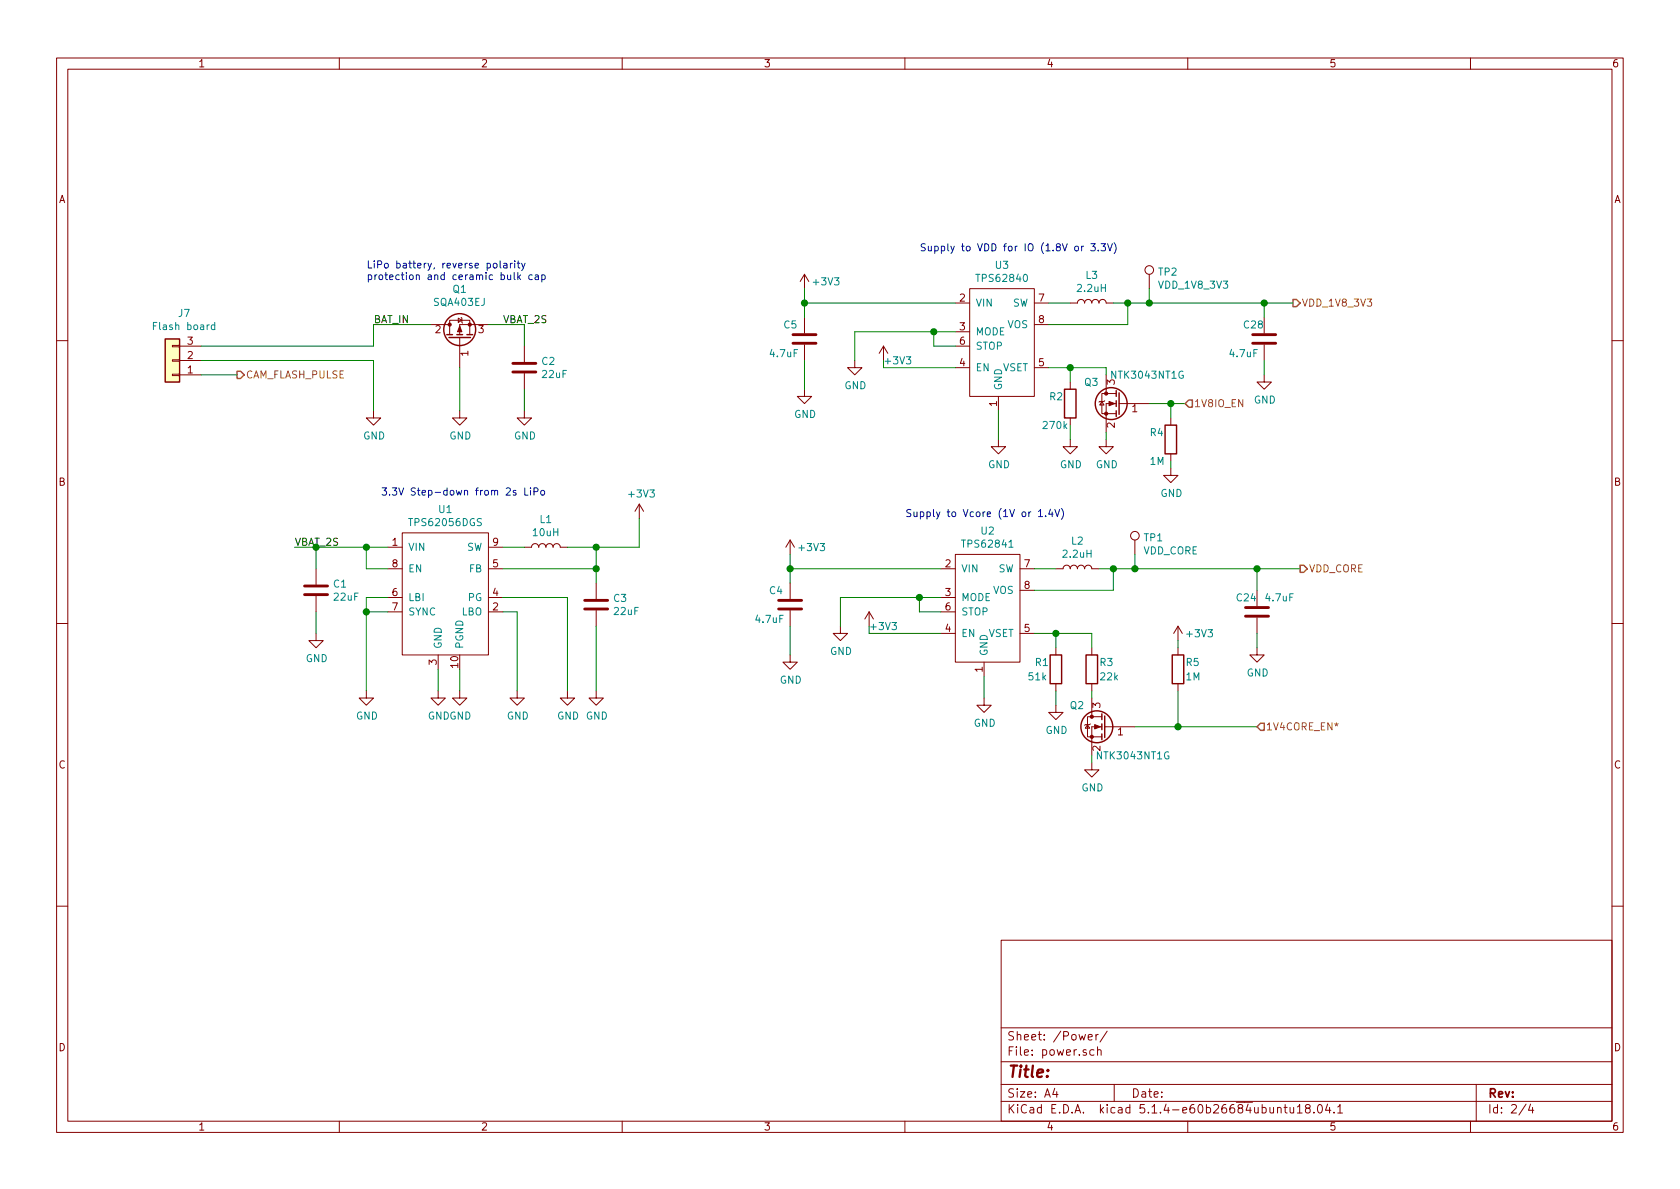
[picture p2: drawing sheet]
EESchema Schematic File Version 4
LIBS:SenseCam_rev1-cache
EELAYER 30 0
EELAYER END
$Descr A4 11693 8268
encoding utf-8
Sheet 2 4
Title ""
Date ""
Rev ""
Comp ""
Comment1 ""
Comment2 ""
Comment3 ""
Comment4 ""
$EndDescr
$Comp
L sense:TPS62840 U?
U 1 1
P 7000 2350
AR Path="/5D709275" Ref="U?"  Part="1" 
AR Path="/5D6F84AA/5D709275" Ref="U3"  Part="1" 
F 0 "U3" H 6975 2865 50  0000 C CNN
F 1 "TPS62840" H 6975 2774 50  0000 C CNN
F 2 "sense_fp:WSON-8-TPS62840" H 6900 2400 50  0001 C CNN
F 3 "http://www.ti.com/lit/ds/symlink/tps62840.pdf" H 6900 2400 50  0001 C CNN
	1    7000 2350
	1    0    0    -1  
$EndComp
$Comp
L sense:TPS62841 U?
U 1 1
P 6900 4200
AR Path="/5D70927B" Ref="U?"  Part="1" 
AR Path="/5D6F84AA/5D70927B" Ref="U2"  Part="1" 
F 0 "U2" H 6875 4715 50  0000 C CNN
F 1 "TPS62841" H 6875 4624 50  0000 C CNN
F 2 "sense_fp:WSON-8-TPS62840" H 6800 4250 50  0001 C CNN
F 3 "http://www.ti.com/lit/ds/symlink/tps62840.pdf" H 6800 4250 50  0001 C CNN
	1    6900 4200
	1    0    0    -1  
$EndComp
Text Notes 6300 3600 0    50   ~ 0
Supply to Vcore (1V or 1.4V)
Text Notes 6400 1750 0    50   ~ 0
Supply to VDD for IO (1.8V or 3.3V)
Text Notes 2650 3450 0    50   ~ 0
3.3V Step-down from 2s LiPo
$Comp
L sense:TPS62056DGS U?
U 1 1
P 2950 3950
AR Path="/5D70928A" Ref="U?"  Part="1" 
AR Path="/5D6F84AA/5D70928A" Ref="U1"  Part="1" 
F 0 "U1" H 3100 4365 50  0000 C CNN
F 1 "TPS62056DGS" H 3100 4274 50  0000 C CNN
F 2 "sense_fp:VSSOP-10_3x3mm_P0.5mm" H 2950 4050 50  0001 C CNN
F 3 "" H 2950 4050 50  0001 C CNN
	1    2950 3950
	1    0    0    -1  
$EndComp
$Comp
L sense:Q_PMOS_GDS Q?
U 1 1
P 3200 2350
AR Path="/5D709290" Ref="Q?"  Part="1" 
AR Path="/5D6F84AA/5D709290" Ref="Q1"  Part="1" 
F 0 "Q1" V 3543 2350 50  0000 C CNN
F 1 "SQA403EJ" V 3452 2350 50  0000 C CNN
F 2 "sense_fp:SQA403EJ-SC70-6" H 3400 2450 50  0001 C CNN
F 3 "~" H 3200 2350 50  0001 C CNN
	1    3200 2350
	0    -1   -1   0   
$EndComp
Wire Wire Line
	2600 2250 3000 2250
$Comp
L sense:GND #PWR?
U 1 1
P 2600 2850
AR Path="/5D709299" Ref="#PWR?"  Part="1" 
AR Path="/5D6F84AA/5D709299" Ref="#PWR03"  Part="1" 
F 0 "#PWR03" H 2600 2600 50  0001 C CNN
F 1 "GND" H 2605 2677 50  0000 C CNN
F 2 "" H 2600 2850 50  0001 C CNN
F 3 "" H 2600 2850 50  0001 C CNN
	1    2600 2850
	1    0    0    -1  
$EndComp
$Comp
L sense:GND #PWR?
U 1 1
P 3200 2850
AR Path="/5D70929F" Ref="#PWR?"  Part="1" 
AR Path="/5D6F84AA/5D70929F" Ref="#PWR05"  Part="1" 
F 0 "#PWR05" H 3200 2600 50  0001 C CNN
F 1 "GND" H 3205 2677 50  0000 C CNN
F 2 "" H 3200 2850 50  0001 C CNN
F 3 "" H 3200 2850 50  0001 C CNN
	1    3200 2850
	1    0    0    -1  
$EndComp
Wire Wire Line
	3200 2850 3200 2550
$Comp
L sense:C C?
U 1 1
P 3650 2550
AR Path="/5D7092A6" Ref="C?"  Part="1" 
AR Path="/5D6F84AA/5D7092A6" Ref="C2"  Part="1" 
F 0 "C2" H 3765 2596 50  0000 L CNN
F 1 "22uF" H 3765 2505 50  0000 L CNN
F 2 "sense_fp:C_1206_3216Metric" H 3650 2550 50  0001 C CNN
F 3 "~" H 3650 2550 50  0001 C CNN
	1    3650 2550
	1    0    0    -1  
$EndComp
Wire Wire Line
	3400 2250 3650 2250
Wire Wire Line
	3650 2250 3650 2400
$Comp
L sense:GND #PWR?
U 1 1
P 3650 2850
AR Path="/5D7092AE" Ref="#PWR?"  Part="1" 
AR Path="/5D6F84AA/5D7092AE" Ref="#PWR08"  Part="1" 
F 0 "#PWR08" H 3650 2600 50  0001 C CNN
F 1 "GND" H 3655 2677 50  0000 C CNN
F 2 "" H 3650 2850 50  0001 C CNN
F 3 "" H 3650 2850 50  0001 C CNN
	1    3650 2850
	1    0    0    -1  
$EndComp
Wire Wire Line
	3650 2700 3650 2850
Text Label 3500 2250 0    50   ~ 0
VBAT_2S
Text Notes 2550 1950 0    50   ~ 0
LiPo battery, reverse polarity \nprotection and ceramic bulk cap
Text Label 2600 2250 0    50   ~ 0
BAT_IN
Wire Wire Line
	2550 3800 2550 3950
Wire Wire Line
	2550 3950 2700 3950
Connection ~ 2550 3800
Wire Wire Line
	2550 3800 2700 3800
Wire Wire Line
	2200 3800 2550 3800
Text Label 2050 3800 0    50   ~ 0
VBAT_2S
Wire Wire Line
	2700 4150 2550 4150
Wire Wire Line
	2550 4150 2550 4250
Wire Wire Line
	2550 4250 2700 4250
Connection ~ 2550 4250
$Comp
L sense:GND #PWR?
U 1 1
P 2550 4800
AR Path="/5D7092C2" Ref="#PWR?"  Part="1" 
AR Path="/5D6F84AA/5D7092C2" Ref="#PWR02"  Part="1" 
F 0 "#PWR02" H 2550 4550 50  0001 C CNN
F 1 "GND" H 2555 4627 50  0000 C CNN
F 2 "" H 2550 4800 50  0001 C CNN
F 3 "" H 2550 4800 50  0001 C CNN
	1    2550 4800
	1    0    0    -1  
$EndComp
$Comp
L sense:GND #PWR?
U 1 1
P 3050 4800
AR Path="/5D7092C8" Ref="#PWR?"  Part="1" 
AR Path="/5D6F84AA/5D7092C8" Ref="#PWR04"  Part="1" 
F 0 "#PWR04" H 3050 4550 50  0001 C CNN
F 1 "GND" H 3055 4627 50  0000 C CNN
F 2 "" H 3050 4800 50  0001 C CNN
F 3 "" H 3050 4800 50  0001 C CNN
	1    3050 4800
	1    0    0    -1  
$EndComp
$Comp
L sense:GND #PWR?
U 1 1
P 3200 4800
AR Path="/5D7092CE" Ref="#PWR?"  Part="1" 
AR Path="/5D6F84AA/5D7092CE" Ref="#PWR06"  Part="1" 
F 0 "#PWR06" H 3200 4550 50  0001 C CNN
F 1 "GND" H 3205 4627 50  0000 C CNN
F 2 "" H 3200 4800 50  0001 C CNN
F 3 "" H 3200 4800 50  0001 C CNN
	1    3200 4800
	1    0    0    -1  
$EndComp
Wire Wire Line
	3200 4650 3200 4800
Wire Wire Line
	3050 4800 3050 4650
Wire Wire Line
	2550 4250 2550 4800
$Comp
L sense:C C?
U 1 1
P 2200 4100
AR Path="/5D7092D7" Ref="C?"  Part="1" 
AR Path="/5D6F84AA/5D7092D7" Ref="C1"  Part="1" 
F 0 "C1" H 2315 4146 50  0000 L CNN
F 1 "22uF" H 2315 4055 50  0000 L CNN
F 2 "sense_fp:C_1206_3216Metric" H 2200 4100 50  0001 C CNN
F 3 "~" H 2200 4100 50  0001 C CNN
	1    2200 4100
	1    0    0    -1  
$EndComp
Wire Wire Line
	2200 3800 2200 3950
Wire Wire Line
	2200 3800 2050 3800
Connection ~ 2200 3800
$Comp
L sense:GND #PWR?
U 1 1
P 2200 4400
AR Path="/5D7092E0" Ref="#PWR?"  Part="1" 
AR Path="/5D6F84AA/5D7092E0" Ref="#PWR01"  Part="1" 
F 0 "#PWR01" H 2200 4150 50  0001 C CNN
F 1 "GND" H 2205 4227 50  0000 C CNN
F 2 "" H 2200 4400 50  0001 C CNN
F 3 "" H 2200 4400 50  0001 C CNN
	1    2200 4400
	1    0    0    -1  
$EndComp
Wire Wire Line
	2200 4250 2200 4400
$Comp
L sense:L L?
U 1 1
P 3800 3800
AR Path="/5D7092E7" Ref="L?"  Part="1" 
AR Path="/5D6F84AA/5D7092E7" Ref="L1"  Part="1" 
F 0 "L1" V 3990 3800 50  0000 C CNN
F 1 "10uH" V 3899 3800 50  0000 C CNN
F 2 "sense_fp:L_5mm_SMD" H 3800 3800 50  0001 C CNN
F 3 "https://www.sunrom.com/p/10uh-100-5mm-inductor" H 3800 3800 50  0001 C CNN
	1    3800 3800
	0    -1   -1   0   
$EndComp
Wire Wire Line
	3500 3800 3650 3800
Wire Wire Line
	3500 3950 4150 3950
Wire Wire Line
	4150 3950 4150 3800
Wire Wire Line
	4150 3800 3950 3800
Wire Wire Line
	3500 4150 3950 4150
Wire Wire Line
	3500 4250 3600 4250
Wire Wire Line
	3600 4250 3600 4800
$Comp
L sense:GND #PWR?
U 1 1
P 3600 4800
AR Path="/5D7092F4" Ref="#PWR?"  Part="1" 
AR Path="/5D6F84AA/5D7092F4" Ref="#PWR07"  Part="1" 
F 0 "#PWR07" H 3600 4550 50  0001 C CNN
F 1 "GND" H 3605 4627 50  0000 C CNN
F 2 "" H 3600 4800 50  0001 C CNN
F 3 "" H 3600 4800 50  0001 C CNN
	1    3600 4800
	1    0    0    -1  
$EndComp
$Comp
L sense:GND #PWR?
U 1 1
P 3950 4800
AR Path="/5D7092FA" Ref="#PWR?"  Part="1" 
AR Path="/5D6F84AA/5D7092FA" Ref="#PWR09"  Part="1" 
F 0 "#PWR09" H 3950 4550 50  0001 C CNN
F 1 "GND" H 3955 4627 50  0000 C CNN
F 2 "" H 3950 4800 50  0001 C CNN
F 3 "" H 3950 4800 50  0001 C CNN
	1    3950 4800
	1    0    0    -1  
$EndComp
Wire Wire Line
	3950 4150 3950 4800
$Comp
L sense:C C?
U 1 1
P 4150 4200
AR Path="/5D709301" Ref="C?"  Part="1" 
AR Path="/5D6F84AA/5D709301" Ref="C3"  Part="1" 
F 0 "C3" H 4265 4246 50  0000 L CNN
F 1 "22uF" H 4265 4155 50  0000 L CNN
F 2 "sense_fp:C_1206_3216Metric" H 4150 4200 50  0001 C CNN
F 3 "~" H 4150 4200 50  0001 C CNN
	1    4150 4200
	1    0    0    -1  
$EndComp
Wire Wire Line
	4150 4050 4150 3950
Connection ~ 4150 3950
Wire Wire Line
	4150 4350 4150 4800
$Comp
L sense:GND #PWR?
U 1 1
P 4150 4800
AR Path="/5D70930A" Ref="#PWR?"  Part="1" 
AR Path="/5D6F84AA/5D70930A" Ref="#PWR010"  Part="1" 
F 0 "#PWR010" H 4150 4550 50  0001 C CNN
F 1 "GND" H 4155 4627 50  0000 C CNN
F 2 "" H 4150 4800 50  0001 C CNN
F 3 "" H 4150 4800 50  0001 C CNN
	1    4150 4800
	1    0    0    -1  
$EndComp
Connection ~ 4150 3800
Wire Wire Line
	4150 3800 4450 3800
$Comp
L sense:+3V3 #PWR?
U 1 1
P 4450 3600
AR Path="/5D709312" Ref="#PWR?"  Part="1" 
AR Path="/5D6F84AA/5D709312" Ref="#PWR011"  Part="1" 
F 0 "#PWR011" H 4450 3450 50  0001 C CNN
F 1 "+3V3" H 4465 3773 50  0000 C CNN
F 2 "" H 4450 3600 50  0001 C CNN
F 3 "" H 4450 3600 50  0001 C CNN
	1    4450 3600
	1    0    0    -1  
$EndComp
Wire Wire Line
	4450 3600 4450 3800
$Comp
L sense:GND #PWR?
U 1 1
P 6950 3050
AR Path="/5D709319" Ref="#PWR?"  Part="1" 
AR Path="/5D6F84AA/5D709319" Ref="#PWR021"  Part="1" 
F 0 "#PWR021" H 6950 2800 50  0001 C CNN
F 1 "GND" H 6955 2877 50  0000 C CNN
F 2 "" H 6950 3050 50  0001 C CNN
F 3 "" H 6950 3050 50  0001 C CNN
	1    6950 3050
	1    0    0    -1  
$EndComp
Wire Wire Line
	6950 2850 6950 3050
$Comp
L sense:R R?
U 1 1
P 7450 2800
AR Path="/5D709320" Ref="R?"  Part="1" 
AR Path="/5D6F84AA/5D709320" Ref="R2"  Part="1" 
F 0 "R2" H 7300 2850 50  0000 L CNN
F 1 "270k" H 7250 2650 50  0000 L CNN
F 2 "sense_fp:C_0402_1005Metric" V 7380 2800 50  0001 C CNN
F 3 "" H 7450 2800 50  0001 C CNN
	1    7450 2800
	1    0    0    -1  
$EndComp
Wire Wire Line
	7450 2650 7450 2550
Wire Wire Line
	7450 2550 7300 2550
$Comp
L sense:GND #PWR?
U 1 1
P 7450 3050
AR Path="/5D709328" Ref="#PWR?"  Part="1" 
AR Path="/5D6F84AA/5D709328" Ref="#PWR023"  Part="1" 
F 0 "#PWR023" H 7450 2800 50  0001 C CNN
F 1 "GND" H 7455 2877 50  0000 C CNN
F 2 "" H 7450 3050 50  0001 C CNN
F 3 "" H 7450 3050 50  0001 C CNN
	1    7450 3050
	1    0    0    -1  
$EndComp
Wire Wire Line
	7450 2950 7450 3050
Wire Wire Line
	7450 2550 7700 2550
Wire Wire Line
	7700 2550 7700 2600
Connection ~ 7450 2550
Wire Wire Line
	6650 2300 6500 2300
Wire Wire Line
	6500 2300 6500 2400
Wire Wire Line
	6500 2400 6650 2400
Wire Wire Line
	5950 2300 6500 2300
Connection ~ 6500 2300
Wire Wire Line
	5950 2300 5950 2500
$Comp
L sense:GND #PWR?
U 1 1
P 5950 2500
AR Path="/5D709338" Ref="#PWR?"  Part="1" 
AR Path="/5D6F84AA/5D709338" Ref="#PWR017"  Part="1" 
F 0 "#PWR017" H 5950 2250 50  0001 C CNN
F 1 "GND" H 5955 2327 50  0000 C CNN
F 2 "" H 5950 2500 50  0001 C CNN
F 3 "" H 5950 2500 50  0001 C CNN
	1    5950 2500
	1    0    0    -1  
$EndComp
Wire Wire Line
	6650 2100 5600 2100
$Comp
L sense:+3V3 #PWR?
U 1 1
P 5600 2000
AR Path="/5D70933F" Ref="#PWR?"  Part="1" 
AR Path="/5D6F84AA/5D70933F" Ref="#PWR014"  Part="1" 
F 0 "#PWR014" H 5600 1850 50  0001 C CNN
F 1 "+3V3" H 5750 2050 50  0000 C CNN
F 2 "" H 5600 2000 50  0001 C CNN
F 3 "" H 5600 2000 50  0001 C CNN
	1    5600 2000
	1    0    0    -1  
$EndComp
Wire Wire Line
	5600 2000 5600 2100
Wire Wire Line
	6650 2550 6150 2550
Wire Wire Line
	6150 2550 6150 2500
$Comp
L sense:+3V3 #PWR?
U 1 1
P 6150 2500
AR Path="/5D709348" Ref="#PWR?"  Part="1" 
AR Path="/5D6F84AA/5D709348" Ref="#PWR019"  Part="1" 
F 0 "#PWR019" H 6150 2350 50  0001 C CNN
F 1 "+3V3" H 6250 2500 50  0000 C CNN
F 2 "" H 6150 2500 50  0001 C CNN
F 3 "" H 6150 2500 50  0001 C CNN
	1    6150 2500
	1    0    0    -1  
$EndComp
$Comp
L sense:C C?
U 1 1
P 5600 2350
AR Path="/5D70934E" Ref="C?"  Part="1" 
AR Path="/5D6F84AA/5D70934E" Ref="C5"  Part="1" 
F 0 "C5" H 5450 2450 50  0000 L CNN
F 1 "4.7uF" H 5350 2250 50  0000 L CNN
F 2 "sense_fp:C_0805" H 5600 2350 50  0001 C CNN
F 3 "~" H 5600 2350 50  0001 C CNN
	1    5600 2350
	1    0    0    -1  
$EndComp
Wire Wire Line
	5600 2100 5600 2200
Connection ~ 5600 2100
Wire Wire Line
	5600 2500 5600 2700
$Comp
L sense:GND #PWR?
U 1 1
P 5600 2700
AR Path="/5D709357" Ref="#PWR?"  Part="1" 
AR Path="/5D6F84AA/5D709357" Ref="#PWR015"  Part="1" 
F 0 "#PWR015" H 5600 2450 50  0001 C CNN
F 1 "GND" H 5605 2527 50  0000 C CNN
F 2 "" H 5600 2700 50  0001 C CNN
F 3 "" H 5600 2700 50  0001 C CNN
	1    5600 2700
	1    0    0    -1  
$EndComp
$Comp
L sense:L L?
U 1 1
P 7600 2100
AR Path="/5D70935D" Ref="L?"  Part="1" 
AR Path="/5D6F84AA/5D70935D" Ref="L3"  Part="1" 
F 0 "L3" V 7790 2100 50  0000 C CNN
F 1 "2.2uH" V 7699 2100 50  0000 C CNN
F 2 "sense_fp:L_2.4mm_SMD" H 7600 2100 50  0001 C CNN
F 3 "http://www.farnell.com/datasheets/2603094.pdf" H 7600 2100 50  0001 C CNN
	1    7600 2100
	0    -1   -1   0   
$EndComp
Wire Wire Line
	7300 2100 7450 2100
Wire Wire Line
	7850 2250 7850 2100
Wire Wire Line
	7850 2100 7750 2100
Wire Wire Line
	7300 2250 7850 2250
Connection ~ 7850 2100
$Comp
L sense:GND #PWR?
U 1 1
P 6850 4850
AR Path="/5D70936A" Ref="#PWR?"  Part="1" 
AR Path="/5D6F84AA/5D70936A" Ref="#PWR020"  Part="1" 
F 0 "#PWR020" H 6850 4600 50  0001 C CNN
F 1 "GND" H 6855 4677 50  0000 C CNN
F 2 "" H 6850 4850 50  0001 C CNN
F 3 "" H 6850 4850 50  0001 C CNN
	1    6850 4850
	1    0    0    -1  
$EndComp
Wire Wire Line
	6850 4700 6850 4850
Wire Wire Line
	6550 4150 6400 4150
Wire Wire Line
	6400 4150 6400 4250
Wire Wire Line
	6400 4250 6550 4250
Wire Wire Line
	5850 4150 6400 4150
Connection ~ 6400 4150
Wire Wire Line
	5850 4150 5850 4350
$Comp
L sense:GND #PWR?
U 1 1
P 5850 4350
AR Path="/5D709377" Ref="#PWR?"  Part="1" 
AR Path="/5D6F84AA/5D709377" Ref="#PWR016"  Part="1" 
F 0 "#PWR016" H 5850 4100 50  0001 C CNN
F 1 "GND" H 5855 4177 50  0000 C CNN
F 2 "" H 5850 4350 50  0001 C CNN
F 3 "" H 5850 4350 50  0001 C CNN
	1    5850 4350
	1    0    0    -1  
$EndComp
Wire Wire Line
	6550 3950 5500 3950
$Comp
L sense:+3V3 #PWR?
U 1 1
P 5500 3850
AR Path="/5D70937E" Ref="#PWR?"  Part="1" 
AR Path="/5D6F84AA/5D70937E" Ref="#PWR012"  Part="1" 
F 0 "#PWR012" H 5500 3700 50  0001 C CNN
F 1 "+3V3" H 5650 3900 50  0000 C CNN
F 2 "" H 5500 3850 50  0001 C CNN
F 3 "" H 5500 3850 50  0001 C CNN
	1    5500 3850
	1    0    0    -1  
$EndComp
Wire Wire Line
	5500 3850 5500 3950
Wire Wire Line
	6550 4400 6050 4400
Wire Wire Line
	6050 4400 6050 4350
$Comp
L sense:+3V3 #PWR?
U 1 1
P 6050 4350
AR Path="/5D709387" Ref="#PWR?"  Part="1" 
AR Path="/5D6F84AA/5D709387" Ref="#PWR018"  Part="1" 
F 0 "#PWR018" H 6050 4200 50  0001 C CNN
F 1 "+3V3" H 6150 4350 50  0000 C CNN
F 2 "" H 6050 4350 50  0001 C CNN
F 3 "" H 6050 4350 50  0001 C CNN
	1    6050 4350
	1    0    0    -1  
$EndComp
$Comp
L sense:C C?
U 1 1
P 5500 4200
AR Path="/5D70938D" Ref="C?"  Part="1" 
AR Path="/5D6F84AA/5D70938D" Ref="C4"  Part="1" 
F 0 "C4" H 5350 4300 50  0000 L CNN
F 1 "4.7uF" H 5250 4100 50  0000 L CNN
F 2 "sense_fp:C_0805" H 5500 4200 50  0001 C CNN
F 3 "~" H 5500 4200 50  0001 C CNN
	1    5500 4200
	1    0    0    -1  
$EndComp
Wire Wire Line
	5500 3950 5500 4050
Connection ~ 5500 3950
Wire Wire Line
	5500 4350 5500 4550
$Comp
L sense:GND #PWR?
U 1 1
P 5500 4550
AR Path="/5D709396" Ref="#PWR?"  Part="1" 
AR Path="/5D6F84AA/5D709396" Ref="#PWR013"  Part="1" 
F 0 "#PWR013" H 5500 4300 50  0001 C CNN
F 1 "GND" H 5505 4377 50  0000 C CNN
F 2 "" H 5500 4550 50  0001 C CNN
F 3 "" H 5500 4550 50  0001 C CNN
	1    5500 4550
	1    0    0    -1  
$EndComp
$Comp
L sense:L L?
U 1 1
P 7500 3950
AR Path="/5D70939C" Ref="L?"  Part="1" 
AR Path="/5D6F84AA/5D70939C" Ref="L2"  Part="1" 
F 0 "L2" V 7690 3950 50  0000 C CNN
F 1 "2.2uH" V 7599 3950 50  0000 C CNN
F 2 "sense_fp:L_2.4mm_SMD" H 7500 3950 50  0001 C CNN
F 3 "http://www.farnell.com/datasheets/2603094.pdf" H 7500 3950 50  0001 C CNN
	1    7500 3950
	0    -1   -1   0   
$EndComp
Wire Wire Line
	7200 3950 7350 3950
Wire Wire Line
	7750 4100 7750 3950
Wire Wire Line
	7750 3950 7650 3950
Wire Wire Line
	7200 4100 7750 4100
Wire Wire Line
	7750 3950 7900 3950
Connection ~ 7750 3950
$Comp
L sense:Q_NMOS_GSD Q?
U 1 1
P 7800 2800
AR Path="/5D7093A9" Ref="Q?"  Part="1" 
AR Path="/5D6F84AA/5D7093A9" Ref="Q3"  Part="1" 
F 0 "Q3" H 7950 2950 50  0000 L CNN
F 1 "NTK3043NT1G" H 7350 3000 50  0000 L CNN
F 2 "sense_fp:SOT-723" H 8000 2900 50  0001 C CNN
F 3 "" H 7800 2800 50  0001 C CNN
	1    7800 2800
	-1   0    0    -1  
$EndComp
$Comp
L sense:GND #PWR?
U 1 1
P 7700 3050
AR Path="/5D7093AF" Ref="#PWR?"  Part="1" 
AR Path="/5D6F84AA/5D7093AF" Ref="#PWR025"  Part="1" 
F 0 "#PWR025" H 7700 2800 50  0001 C CNN
F 1 "GND" H 7705 2877 50  0000 C CNN
F 2 "" H 7700 3050 50  0001 C CNN
F 3 "" H 7700 3050 50  0001 C CNN
	1    7700 3050
	1    0    0    -1  
$EndComp
Wire Wire Line
	7700 3000 7700 3050
$Comp
L sense:R R?
U 1 1
P 8150 3050
AR Path="/5D7093B6" Ref="R?"  Part="1" 
AR Path="/5D6F84AA/5D7093B6" Ref="R4"  Part="1" 
F 0 "R4" H 8000 3100 50  0000 L CNN
F 1 "1M" H 8000 2900 50  0000 L CNN
F 2 "sense_fp:C_0402_1005Metric" V 8080 3050 50  0001 C CNN
F 3 "" H 8150 3050 50  0001 C CNN
	1    8150 3050
	1    0    0    -1  
$EndComp
Wire Wire Line
	8150 3200 8150 3250
$Comp
L sense:GND #PWR?
U 1 1
P 8150 3250
AR Path="/5D7093BD" Ref="#PWR?"  Part="1" 
AR Path="/5D6F84AA/5D7093BD" Ref="#PWR026"  Part="1" 
F 0 "#PWR026" H 8150 3000 50  0001 C CNN
F 1 "GND" H 8155 3077 50  0000 C CNN
F 2 "" H 8150 3250 50  0001 C CNN
F 3 "" H 8150 3250 50  0001 C CNN
	1    8150 3250
	1    0    0    -1  
$EndComp
Wire Wire Line
	8150 2900 8150 2800
Wire Wire Line
	8000 2800 8150 2800
$Comp
L sense:R R?
U 1 1
P 7350 4650
AR Path="/5D7093C6" Ref="R?"  Part="1" 
AR Path="/5D6F84AA/5D7093C6" Ref="R1"  Part="1" 
F 0 "R1" H 7200 4700 50  0000 L CNN
F 1 "51k" H 7150 4600 50  0000 L CNN
F 2 "sense_fp:C_0402_1005Metric" V 7280 4650 50  0001 C CNN
F 3 "" H 7350 4650 50  0001 C CNN
	1    7350 4650
	1    0    0    -1  
$EndComp
Wire Wire Line
	7350 4500 7350 4400
Wire Wire Line
	7350 4400 7200 4400
$Comp
L sense:GND #PWR?
U 1 1
P 7350 4900
AR Path="/5D7093CE" Ref="#PWR?"  Part="1" 
AR Path="/5D6F84AA/5D7093CE" Ref="#PWR022"  Part="1" 
F 0 "#PWR022" H 7350 4650 50  0001 C CNN
F 1 "GND" H 7355 4727 50  0000 C CNN
F 2 "" H 7350 4900 50  0001 C CNN
F 3 "" H 7350 4900 50  0001 C CNN
	1    7350 4900
	1    0    0    -1  
$EndComp
Wire Wire Line
	7350 4800 7350 4900
Wire Wire Line
	7350 4400 7600 4400
Connection ~ 7350 4400
$Comp
L sense:Q_NMOS_GSD Q?
U 1 1
P 7700 5050
AR Path="/5D7093D7" Ref="Q?"  Part="1" 
AR Path="/5D6F84AA/5D7093D7" Ref="Q2"  Part="1" 
F 0 "Q2" H 7850 5200 50  0000 L CNN
F 1 "NTK3043NT1G" H 7250 4850 50  0000 L CNN
F 2 "sense_fp:SOT-723" H 7900 5150 50  0001 C CNN
F 3 "" H 7700 5050 50  0001 C CNN
	1    7700 5050
	-1   0    0    -1  
$EndComp
$Comp
L sense:GND #PWR?
U 1 1
P 7600 5300
AR Path="/5D7093DD" Ref="#PWR?"  Part="1" 
AR Path="/5D6F84AA/5D7093DD" Ref="#PWR024"  Part="1" 
F 0 "#PWR024" H 7600 5050 50  0001 C CNN
F 1 "GND" H 7605 5127 50  0000 C CNN
F 2 "" H 7600 5300 50  0001 C CNN
F 3 "" H 7600 5300 50  0001 C CNN
	1    7600 5300
	1    0    0    -1  
$EndComp
Wire Wire Line
	7600 5250 7600 5300
$Comp
L sense:R R?
U 1 1
P 8200 4650
AR Path="/5D7093E4" Ref="R?"  Part="1" 
AR Path="/5D6F84AA/5D7093E4" Ref="R5"  Part="1" 
F 0 "R5" H 8250 4700 50  0000 L CNN
F 1 "1M" H 8250 4600 50  0000 L CNN
F 2 "sense_fp:C_0402_1005Metric" V 8130 4650 50  0001 C CNN
F 3 "" H 8200 4650 50  0001 C CNN
	1    8200 4650
	1    0    0    -1  
$EndComp
Wire Wire Line
	7900 5050 8200 5050
Wire Wire Line
	8200 4800 8200 5050
$Comp
L sense:+3V3 #PWR?
U 1 1
P 8200 4450
AR Path="/5D7093EC" Ref="#PWR?"  Part="1" 
AR Path="/5D6F84AA/5D7093EC" Ref="#PWR027"  Part="1" 
F 0 "#PWR027" H 8200 4300 50  0001 C CNN
F 1 "+3V3" H 8350 4500 50  0000 C CNN
F 2 "" H 8200 4450 50  0001 C CNN
F 3 "" H 8200 4450 50  0001 C CNN
	1    8200 4450
	1    0    0    -1  
$EndComp
Wire Wire Line
	8200 4450 8200 4500
$Comp
L sense:R R?
U 1 1
P 7600 4650
AR Path="/5D7093F3" Ref="R?"  Part="1" 
AR Path="/5D6F84AA/5D7093F3" Ref="R3"  Part="1" 
F 0 "R3" H 7650 4700 50  0000 L CNN
F 1 "22k" H 7650 4600 50  0000 L CNN
F 2 "sense_fp:C_0402_1005Metric" V 7530 4650 50  0001 C CNN
F 3 "" H 7600 4650 50  0001 C CNN
	1    7600 4650
	1    0    0    -1  
$EndComp
Wire Wire Line
	7600 4850 7600 4800
Wire Wire Line
	7600 4500 7600 4400
Wire Wire Line
	8200 5050 8750 5050
Connection ~ 8200 5050
Wire Wire Line
	8150 2800 8250 2800
Connection ~ 8150 2800
Text HLabel 9000 2100 2    50   Output ~ 0
VDD_1V8_3V3
Text HLabel 8250 2800 2    50   Input ~ 0
1V8IO_EN
Text HLabel 9050 3950 2    50   Output ~ 0
VDD_CORE
Text HLabel 8750 5050 2    50   Input ~ 0
1V4CORE_EN*
$Comp
L sense:Test_Point TP2
U 1 1
P 8000 2000
F 0 "TP2" H 8058 2118 50  0000 L CNN
F 1 "VDD_1V8_3V3" H 8058 2027 50  0000 L CNN
F 2 "sense_fp:testpoint_micro" H 8200 2000 50  0001 C CNN
F 3 "" H 8200 2000 50  0001 C CNN
	1    8000 2000
	1    0    0    -1  
$EndComp
Wire Wire Line
	8000 2000 8000 2100
Wire Wire Line
	7850 2100 8000 2100
Connection ~ 8000 2100
Wire Wire Line
	8000 2100 8800 2100
$Comp
L sense:Test_Point TP1
U 1 1
P 7900 3850
F 0 "TP1" H 7958 3968 50  0000 L CNN
F 1 "VDD_CORE" H 7958 3877 50  0000 L CNN
F 2 "sense_fp:testpoint_micro" H 8100 3850 50  0001 C CNN
F 3 "" H 8100 3850 50  0001 C CNN
	1    7900 3850
	1    0    0    -1  
$EndComp
Wire Wire Line
	7900 3850 7900 3950
$Comp
L sense:C C?
U 1 1
P 8800 2350
AR Path="/5D8DB204" Ref="C?"  Part="1" 
AR Path="/5D6F84AA/5D8DB204" Ref="C28"  Part="1" 
F 0 "C28" H 8650 2450 50  0000 L CNN
F 1 "4.7uF" H 8550 2250 50  0000 L CNN
F 2 "sense_fp:C_0805" H 8800 2350 50  0001 C CNN
F 3 "~" H 8800 2350 50  0001 C CNN
	1    8800 2350
	1    0    0    -1  
$EndComp
$Comp
L sense:GND #PWR?
U 1 1
P 8800 2600
AR Path="/5D8DFC8F" Ref="#PWR?"  Part="1" 
AR Path="/5D6F84AA/5D8DFC8F" Ref="#PWR071"  Part="1" 
F 0 "#PWR071" H 8800 2350 50  0001 C CNN
F 1 "GND" H 8805 2427 50  0000 C CNN
F 2 "" H 8800 2600 50  0001 C CNN
F 3 "" H 8800 2600 50  0001 C CNN
	1    8800 2600
	1    0    0    -1  
$EndComp
Wire Wire Line
	8800 2500 8800 2600
Wire Wire Line
	8800 2200 8800 2100
Connection ~ 8800 2100
Wire Wire Line
	8800 2100 9000 2100
$Comp
L sense:C C?
U 1 1
P 8750 4250
AR Path="/5D8EB3E9" Ref="C?"  Part="1" 
AR Path="/5D6F84AA/5D8EB3E9" Ref="C24"  Part="1" 
F 0 "C24" H 8600 4350 50  0000 L CNN
F 1 "4.7uF" H 8800 4350 50  0000 L CNN
F 2 "sense_fp:C_0805" H 8750 4250 50  0001 C CNN
F 3 "~" H 8750 4250 50  0001 C CNN
	1    8750 4250
	1    0    0    -1  
$EndComp
$Comp
L sense:GND #PWR?
U 1 1
P 8750 4500
AR Path="/5D8EB3EF" Ref="#PWR?"  Part="1" 
AR Path="/5D6F84AA/5D8EB3EF" Ref="#PWR061"  Part="1" 
F 0 "#PWR061" H 8750 4250 50  0001 C CNN
F 1 "GND" H 8755 4327 50  0000 C CNN
F 2 "" H 8750 4500 50  0001 C CNN
F 3 "" H 8750 4500 50  0001 C CNN
	1    8750 4500
	1    0    0    -1  
$EndComp
Wire Wire Line
	8750 4400 8750 4500
Connection ~ 7900 3950
Wire Wire Line
	7900 3950 8750 3950
Wire Wire Line
	8750 3950 8750 4100
Connection ~ 8750 3950
Wire Wire Line
	8750 3950 9050 3950
$Comp
L sense:Conn_01x03 J7
U 1 1
P 1200 2500
F 0 "J7" H 1118 2175 50  0000 C CNN
F 1 "Flash board" H 1118 2266 50  0000 C CNN
F 2 "sense_fp:PinHeader_1x03_P2.54mm_Vertical" H 1200 2500 50  0001 C CNN
F 3 "~" H 1200 2500 50  0001 C CNN
	1    1200 2500
	-1   0    0    1   
$EndComp
Wire Wire Line
	1400 2400 2600 2400
Wire Wire Line
	2600 2250 2600 2400
Wire Wire Line
	1400 2500 2600 2500
Wire Wire Line
	2600 2500 2600 2850
Wire Wire Line
	1400 2600 1650 2600
Text HLabel 1650 2600 2    50   Output ~ 0
CAM_FLASH_PULSE
$EndSCHEMATC
